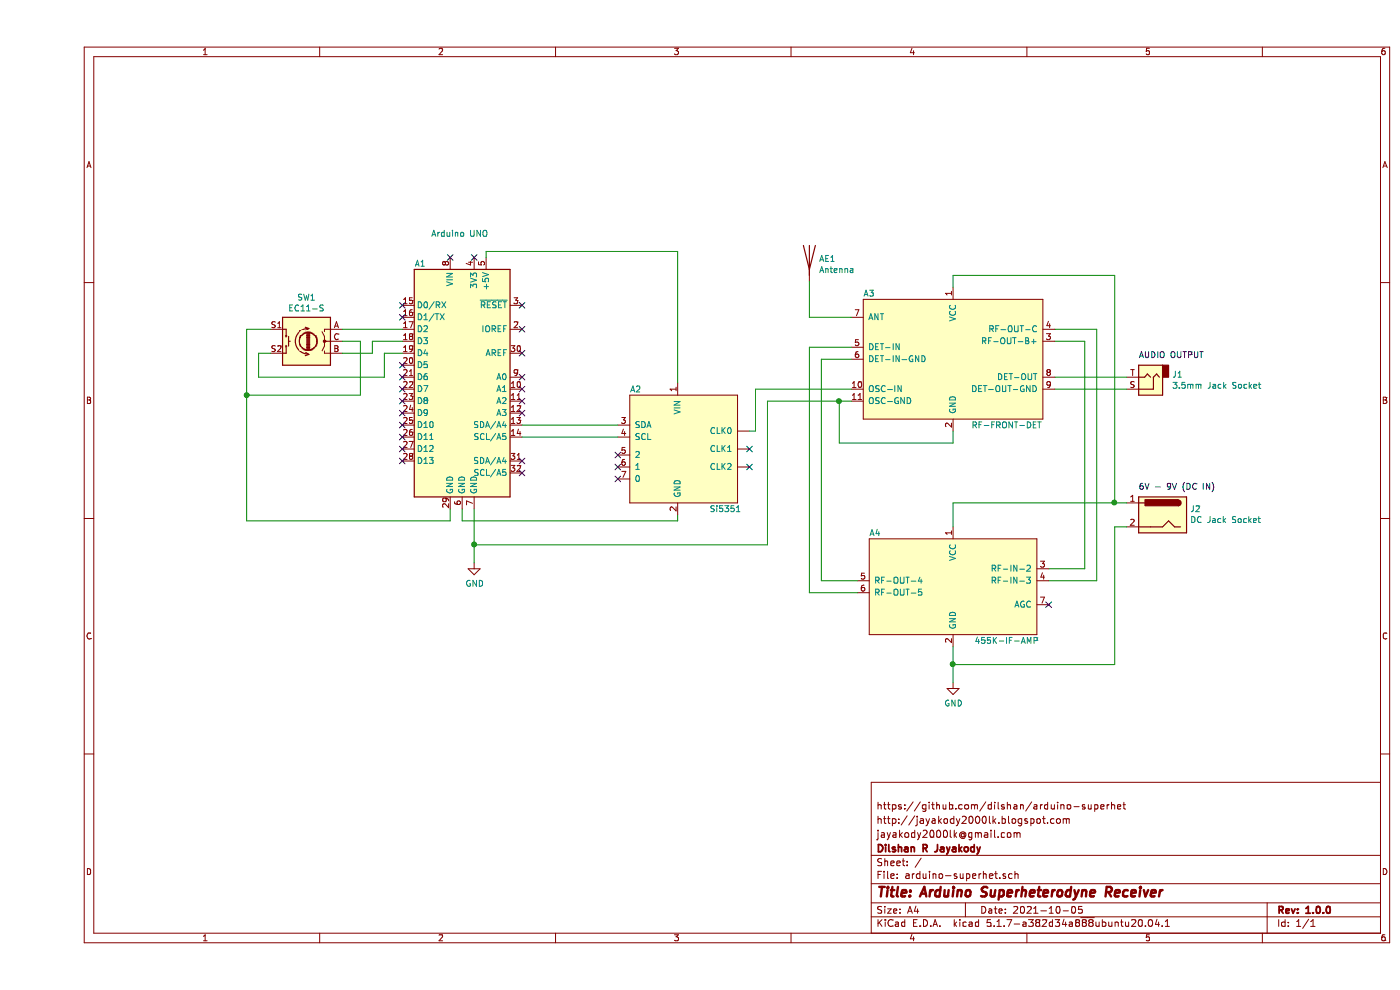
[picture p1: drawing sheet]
EESchema Schematic File Version 4
EELAYER 30 0
EELAYER END
$Descr A4 11693 8268
encoding utf-8
Sheet 1 1
Title "Arduino Superheterodyne Receiver"
Date "2021-10-05"
Rev "1.0.0"
Comp "Dilshan R Jayakody"
Comment1 "jayakody2000lk@gmail.com"
Comment2 "http://jayakody2000lk.blogspot.com"
Comment3 "https://github.com/dilshan/arduino-superhet"
Comment4 ""
$EndDescr
$Comp
L MCU_Module:Arduino_UNO_R3 A1
U 1 1
P 3550 3150
F 0 "A1" H 3200 4100 50  0000 C CNN
F 1 "Arduino UNO " H 3550 4350 50  0000 C CNN
F 2 "Module:Arduino_UNO_R3" H 3550 3150 50  0001 C CIN
F 3 "https://www.arduino.cc/en/Main/arduinoBoardUno" H 3550 3150 50  0001 C CNN
	1    3550 3150
	1    0    0    -1  
$EndComp
NoConn ~ 3050 2550
NoConn ~ 3050 2650
$Comp
L Device:Rotary_Encoder_Switch SW1
U 1 1
P 2250 2850
F 0 "SW1" H 2250 3217 50  0000 C CNN
F 1 "EC11-S" H 2250 3126 50  0000 C CNN
F 2 "" H 2100 3010 50  0001 C CNN
F 3 "~" H 2250 3110 50  0001 C CNN
	1    2250 2850
	-1   0    0    -1  
$EndComp
Wire Wire Line
	1950 2950 1850 2950
Wire Wire Line
	1850 2950 1850 3150
Wire Wire Line
	1950 2750 1750 2750
Wire Wire Line
	1750 2750 1750 3300
Wire Wire Line
	1750 3300 2700 3300
Wire Wire Line
	2700 3300 2700 2850
Wire Wire Line
	2700 2850 2550 2850
Wire Wire Line
	1750 3300 1750 4350
Wire Wire Line
	3450 4350 3450 4250
Connection ~ 1750 3300
NoConn ~ 3050 3050
NoConn ~ 3050 3150
NoConn ~ 3050 3250
NoConn ~ 3050 3350
NoConn ~ 3050 3450
NoConn ~ 3050 3550
NoConn ~ 3050 3650
NoConn ~ 3050 3750
NoConn ~ 3050 3850
NoConn ~ 4050 2550
NoConn ~ 4050 2750
NoConn ~ 4050 2950
NoConn ~ 4050 3150
NoConn ~ 4050 3250
NoConn ~ 4050 3350
NoConn ~ 4050 3450
NoConn ~ 4050 3850
NoConn ~ 4050 3950
Wire Wire Line
	3050 2750 2550 2750
Wire Wire Line
	1750 4350 3450 4350
Wire Wire Line
	1850 3150 2900 3150
Wire Wire Line
	2900 3150 2900 2950
Wire Wire Line
	2900 2950 3050 2950
Wire Wire Line
	2550 2950 2800 2950
Wire Wire Line
	2800 2950 2800 2850
Wire Wire Line
	2800 2850 3050 2850
$Comp
L arduino-superhet:Si5351-Module A2
U 1 1
P 5350 3750
F 0 "A2" H 5000 4250 50  0000 C CNN
F 1 "Si5351" H 5750 3250 50  0000 C CNN
F 2 "" H 5700 3800 50  0001 C CNN
F 3 "" H 5700 3800 50  0001 C CNN
	1    5350 3750
	1    0    0    -1  
$EndComp
Wire Wire Line
	3550 4250 3550 4350
Wire Wire Line
	3550 4350 5350 4350
Wire Wire Line
	5350 4350 5350 4300
Wire Wire Line
	3750 2150 3750 2100
Wire Wire Line
	3750 2100 5350 2100
Wire Wire Line
	5350 2100 5350 3200
Wire Wire Line
	4050 3550 4850 3550
Wire Wire Line
	4050 3650 4850 3650
NoConn ~ 4850 3800
NoConn ~ 4850 3900
NoConn ~ 4850 4000
$Comp
L Device:Antenna AE1
U 1 1
P 6450 2150
F 0 "AE1" H 6530 2139 50  0000 L CNN
F 1 "Antenna" H 6530 2048 50  0000 L CNN
F 2 "" H 6450 2150 50  0001 C CNN
F 3 "~" H 6450 2150 50  0001 C CNN
	1    6450 2150
	1    0    0    -1  
$EndComp
$Comp
L arduino-superhet:RF-FRONT-DET A3
U 1 1
P 7650 2950
F 0 "A3" H 6950 3450 50  0000 C CNN
F 1 "RF-FRONT-DET" H 8100 2350 50  0000 C CNN
F 2 "" H 7350 3100 50  0001 C CNN
F 3 "" H 7350 3100 50  0001 C CNN
	1    7650 2950
	1    0    0    -1  
$EndComp
Wire Wire Line
	3650 4250 3650 4550
Wire Wire Line
	3650 4550 6100 4550
Wire Wire Line
	6000 3250 6000 3600
Wire Wire Line
	6000 3600 5950 3600
Wire Wire Line
	6000 3250 6800 3250
Wire Wire Line
	6700 3350 6700 3700
Wire Wire Line
	6700 3700 7650 3700
Wire Wire Line
	7650 3700 7650 3600
Wire Wire Line
	6700 3350 6800 3350
NoConn ~ 5950 3750
NoConn ~ 5950 3900
$Comp
L arduino-superhet:455K-IF-AMP A4
U 1 1
P 7650 4900
F 0 "A4" H 8300 5350 50  0000 C CNN
F 1 "455K-IF-AMP" H 7200 4450 50  0000 C CNN
F 2 "" H 7200 5050 50  0001 C CNN
F 3 "" H 7200 5050 50  0001 C CNN
	1    7650 4900
	-1   0    0    -1  
$EndComp
Wire Wire Line
	8500 2850 8750 2850
Wire Wire Line
	8750 2850 8750 4750
Wire Wire Line
	8750 4750 8450 4750
Wire Wire Line
	8500 2750 8850 2750
Wire Wire Line
	8850 2750 8850 4850
Wire Wire Line
	8850 4850 8450 4850
Wire Wire Line
	6850 4850 6550 4850
Wire Wire Line
	6550 4850 6550 3000
Wire Wire Line
	6550 3000 6800 3000
Wire Wire Line
	6800 2900 6450 2900
Wire Wire Line
	6450 2900 6450 4950
Wire Wire Line
	6450 4950 6850 4950
$Comp
L Connector:AudioJack2 J1
U 1 1
P 9300 3150
F 0 "J1" H 9120 3133 50  0000 R CNN
F 1 "3.5mm Jack Socket" H 9120 3224 50  0000 R CNN
F 2 "" H 9300 3150 50  0001 C CNN
F 3 "~" H 9300 3150 50  0001 C CNN
	1    9300 3150
	-1   0    0    1   
$EndComp
Wire Wire Line
	8500 3150 9100 3150
Wire Wire Line
	8500 3250 9100 3250
$Comp
L Connector:Jack-DC J2
U 1 1
P 9400 4300
F 0 "J2" H 9170 4350 50  0000 R CNN
F 1 "DC Jack Socket" H 9170 4259 50  0000 R CNN
F 2 "" H 9450 4260 50  0001 C CNN
F 3 "~" H 9450 4260 50  0001 C CNN
	1    9400 4300
	-1   0    0    -1  
$EndComp
Wire Wire Line
	7650 5400 7650 5550
Wire Wire Line
	7650 5550 9000 5550
Wire Wire Line
	9000 5550 9000 4400
Wire Wire Line
	9000 4400 9100 4400
Wire Wire Line
	7650 4400 7650 4200
Wire Wire Line
	7650 4200 9000 4200
Wire Wire Line
	7650 2400 7650 2300
Wire Wire Line
	7650 2300 9000 2300
Wire Wire Line
	9000 2300 9000 4200
Connection ~ 9000 4200
Wire Wire Line
	9000 4200 9100 4200
$Comp
L power:GND #PWR01
U 1 1
P 3650 4700
F 0 "#PWR01" H 3650 4450 50  0001 C CNN
F 1 "GND" H 3655 4527 50  0000 C CNN
F 2 "" H 3650 4700 50  0001 C CNN
F 3 "" H 3650 4700 50  0001 C CNN
	1    3650 4700
	1    0    0    -1  
$EndComp
$Comp
L power:GND #PWR02
U 1 1
P 7650 5700
F 0 "#PWR02" H 7650 5450 50  0001 C CNN
F 1 "GND" H 7655 5527 50  0000 C CNN
F 2 "" H 7650 5700 50  0001 C CNN
F 3 "" H 7650 5700 50  0001 C CNN
	1    7650 5700
	1    0    0    -1  
$EndComp
Wire Wire Line
	3650 4700 3650 4550
Connection ~ 3650 4550
Wire Wire Line
	7650 5700 7650 5550
Connection ~ 7650 5550
NoConn ~ 8450 5050
NoConn ~ 3450 2150
NoConn ~ 3650 2150
Wire Wire Line
	6450 2350 6450 2650
Wire Wire Line
	6450 2650 6800 2650
Text Notes 9200 3000 0    50   ~ 0
AUDIO OUTPUT
Text Notes 9200 4100 0    50   ~ 0
6V - 9V (DC IN)
Wire Wire Line
	6700 3350 6100 3350
Wire Wire Line
	6100 3350 6100 4550
Connection ~ 6700 3350
$EndSCHEMATC
